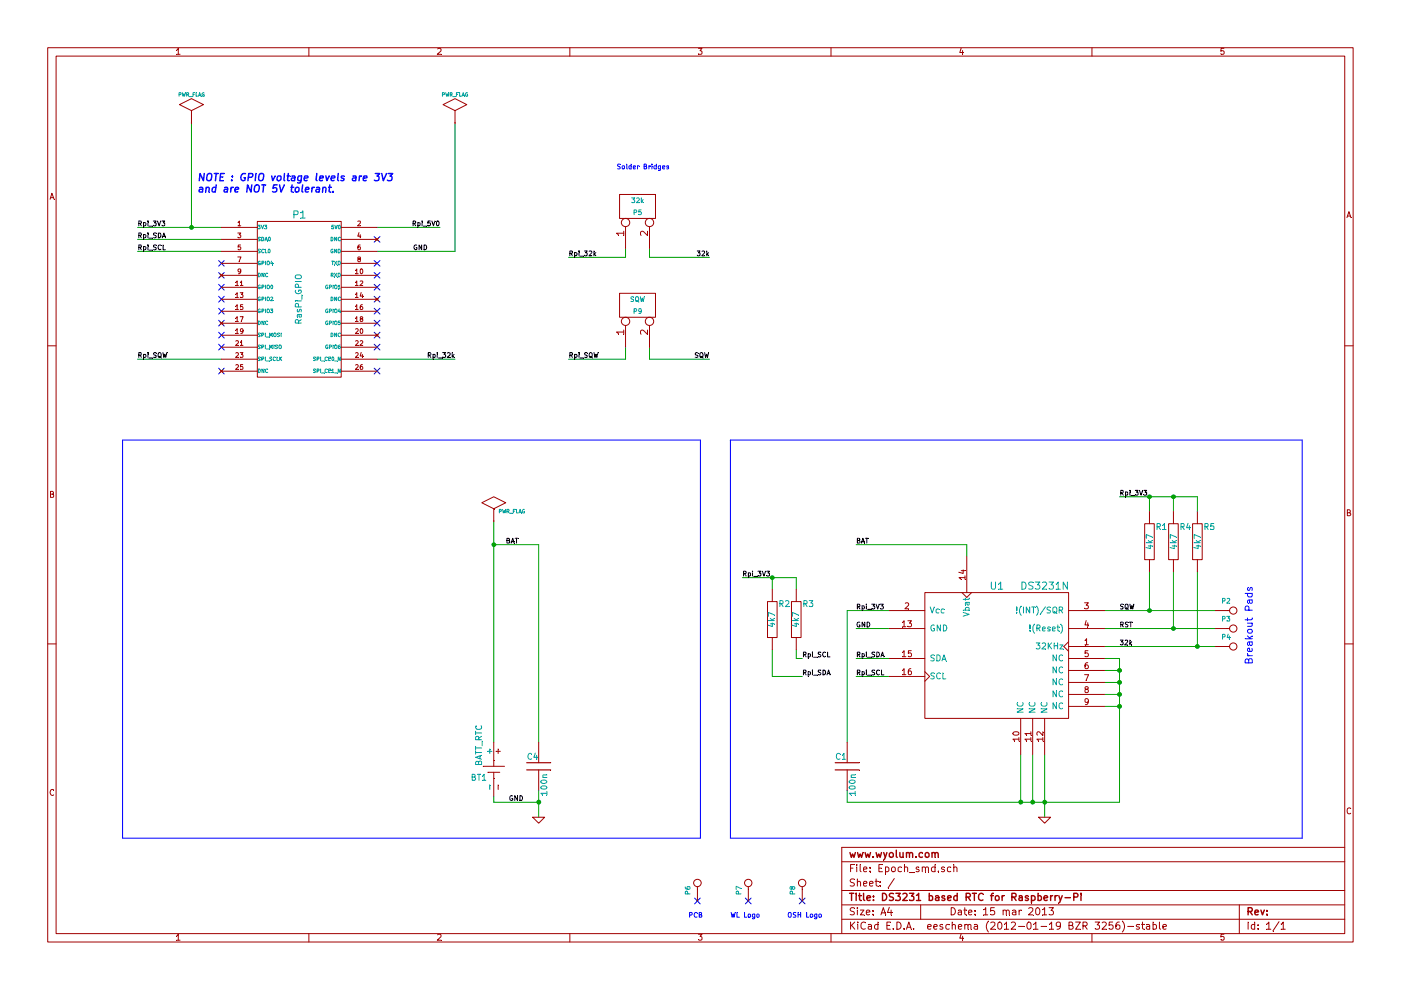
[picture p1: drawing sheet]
EESchema Schematic File Version 2  date Friday 15 March 2013 09:39:13 PM IST
LIBS:RasPi_RTC
LIBS:RasPi_RTC2
LIBS:power
LIBS:Epoch_smd-cache
EELAYER 25  0
EELAYER END
$Descr A4 11700 8267
encoding utf-8
Sheet 1 1
Title "DS3231 based RTC for Raspberry-Pi"
Date "15 mar 2013"
Rev ""
Comp "www.wyolum.com"
Comment1 ""
Comment2 ""
Comment3 ""
Comment4 ""
$EndDescr
Wire Wire Line
	7425 5100 7075 5100
Wire Wire Line
	7075 5100 7075 6200
Wire Notes Line
	6100 7000 6100 3675
Wire Notes Line
	6100 7000 10875 7000
Wire Notes Line
	10875 7000 10875 3675
Wire Notes Line
	10875 3675 6100 3675
Connection ~ 6450 4825
Wire Wire Line
	6200 4825 6650 4825
Connection ~ 9600 4150
Wire Wire Line
	6650 4825 6650 4925
Wire Wire Line
	9600 4150 9600 4275
Wire Wire Line
	5925 2150 5425 2150
Wire Wire Line
	5425 2150 5425 2075
Wire Wire Line
	4750 3000 5225 3000
Wire Wire Line
	5225 3000 5225 2900
Wire Wire Line
	3150 3000 3800 3000
Wire Wire Line
	1600 1025 1600 1900
Wire Wire Line
	4500 6700 4125 6700
Connection ~ 10000 5400
Wire Wire Line
	9225 5400 10150 5400
Wire Wire Line
	10150 5100 9225 5100
Wire Wire Line
	6450 5425 6450 5650
Wire Wire Line
	1150 1900 1850 1900
Wire Wire Line
	1150 2000 1850 2000
Wire Wire Line
	1150 2100 1850 2100
Connection ~ 1600 1900
Wire Wire Line
	4125 6700 4125 6650
Wire Wire Line
	7150 4550 8075 4550
Connection ~ 4500 6700
Wire Wire Line
	4500 6600 4500 6825
Connection ~ 8625 6700
Wire Wire Line
	7150 5500 7425 5500
Connection ~ 9800 4150
Wire Wire Line
	9800 4275 9800 4150
Wire Wire Line
	10000 4775 10000 5400
Wire Wire Line
	8525 6300 8525 6700
Wire Wire Line
	8725 6825 8725 6300
Connection ~ 9350 5600
Wire Wire Line
	9350 5500 9350 6700
Wire Wire Line
	9350 5500 9225 5500
Connection ~ 9350 5700
Wire Wire Line
	9350 5700 9225 5700
Connection ~ 9350 5900
Wire Wire Line
	9350 5900 9225 5900
Wire Wire Line
	8625 6700 8625 6300
Wire Wire Line
	7425 5250 7150 5250
Wire Wire Line
	8075 4550 8075 4650
Wire Wire Line
	4125 4550 4500 4550
Wire Wire Line
	6450 5650 6700 5650
Wire Wire Line
	6700 5500 6650 5500
Connection ~ 8725 6700
Wire Wire Line
	9350 5800 9225 5800
Connection ~ 9350 5800
Wire Wire Line
	9225 5600 9350 5600
Wire Wire Line
	9800 4775 9800 5250
Wire Wire Line
	10000 4275 10000 4150
Wire Wire Line
	7425 5650 7150 5650
Connection ~ 4125 4550
Wire Wire Line
	4500 4550 4500 6200
Wire Wire Line
	4125 6200 4125 4350
Wire Wire Line
	6450 4925 6450 4825
Wire Wire Line
	6650 5500 6650 5425
Wire Wire Line
	3800 1025 3800 2100
Wire Wire Line
	3800 2100 3150 2100
Wire Wire Line
	9225 5250 10150 5250
Connection ~ 9800 5250
Wire Wire Line
	1850 3000 1150 3000
Wire Wire Line
	5225 2075 5225 2150
Wire Wire Line
	5225 2150 4750 2150
Wire Wire Line
	5425 2900 5425 3000
Wire Wire Line
	5425 3000 5925 3000
Wire Wire Line
	3150 1900 3675 1900
Wire Wire Line
	9600 4775 9600 5100
Connection ~ 9600 5100
Wire Wire Line
	10000 4150 9350 4150
Wire Notes Line
	5850 3675 1025 3675
Wire Notes Line
	5850 3675 5850 7000
Wire Notes Line
	5850 7000 1025 7000
Wire Notes Line
	1025 7000 1025 3675
Wire Wire Line
	7075 6600 7075 6700
Wire Wire Line
	7075 6700 9350 6700
Connection ~ 8525 6700
$Comp
L C C1
U 1 1
P 7075 6400
F 0 "C1" H 6975 6475 50  0000 L CNN
F 1 "100n" V 7125 6150 50  0000 L CNN
F 2 "c_0805" H 7075 6400 60  0001 C CNN
	1    7075 6400
	1    0    0    -1  
$EndComp
Text Label 6200 4825 0    40   ~ 0
Rpi_3V3
Text Label 9350 4150 0    40   ~ 0
Rpi_3V3
Text Label 3675 1900 2    40   ~ 0
Rpi_5V0
Text Notes 5150 1425 0    40   ~ 0
Solder Bridges
Text Label 4750 3000 0    40   ~ 0
Rpi_SQW
Text Label 4750 2150 0    40   ~ 0
Rpi_32k
Text Label 5925 3000 2    40   ~ 0
SQW
Text Label 5925 2150 2    40   ~ 0
32k
$Comp
L CONN_2 P9
U 1 1
P 5325 2550
F 0 "P9" V 5275 2550 40  0000 C CNN
F 1 "SQW" V 5375 2550 40  0000 C CNN
F 2 "ShortLink3" V 5475 2550 40  0001 C CNN
	1    5325 2550
	0    -1   -1   0   
$EndComp
$Comp
L CONN_2 P5
U 1 1
P 5325 1725
F 0 "P5" V 5275 1725 40  0000 C CNN
F 1 "32k" V 5375 1725 40  0000 C CNN
F 2 "ShortLink3" V 5475 1725 40  0001 C CNN
	1    5325 1725
	0    -1   -1   0   
$EndComp
Text Label 3800 3000 2    40   ~ 0
Rpi_32k
Text Label 1150 3000 0    40   ~ 0
Rpi_SQW
NoConn ~ 6700 7525
NoConn ~ 6250 7525
Text Notes 6575 7675 0    40   ~ 0
OSH Logo
Text Notes 6100 7675 0    40   ~ 0
WL Logo
$Comp
L CONN_1 P7
U 1 1
P 6250 7375
F 0 "P7" H 6150 7450 40  0000 L CNN
F 1 "CONN_1" H 6250 7430 30  0001 C CNN
F 2 "Logo-WL3" H 6250 7375 60  0001 C CNN
	1    6250 7375
	0    -1   -1   0   
$EndComp
$Comp
L CONN_1 P8
U 1 1
P 6700 7375
F 0 "P8" H 6600 7450 40  0000 L CNN
F 1 "CONN_1" H 6700 7430 30  0001 C CNN
F 2 "OSHW_6mm" H 6700 7375 60  0001 C CNN
	1    6700 7375
	0    -1   -1   0   
$EndComp
Text Notes 5750 7675 0    40   ~ 0
PCB
NoConn ~ 5825 7525
$Comp
L CONN_1 P6
U 1 1
P 5825 7375
F 0 "P6" H 5725 7450 40  0000 L CNN
F 1 "CONN_1" H 5825 7430 30  0001 C CNN
F 2 "PCB" H 5825 7375 60  0001 C CNN
	1    5825 7375
	0    -1   -1   0   
$EndComp
Text Notes 10475 5550 1    60   ~ 0
Breakout Pads
$Comp
L PWR_FLAG #FLG01
U 1 1
P 3800 1025
F 0 "#FLG01" H 3800 1295 30  0001 C CNN
F 1 "PWR_FLAG" H 3800 1255 30  0000 C CNN
	1    3800 1025
	1    0    0    -1  
$EndComp
NoConn ~ 1850 2900
NoConn ~ 1850 2800
NoConn ~ 3150 2400
NoConn ~ 3150 2300
NoConn ~ 3150 2200
$Comp
L R R3
U 1 1
P 6650 5175
F 0 "R3" H 6750 5300 50  0000 C CNN
F 1 "4k7" V 6650 5175 50  0000 C CNN
F 2 "r_0805" H 6650 5175 60  0001 C CNN
	1    6650 5175
	1    0    0    -1  
$EndComp
$Comp
L CONN_1 P2
U 1 1
P 10300 5100
F 0 "P2" H 10200 5175 40  0000 L CNN
F 1 "CONN_1" H 10300 5155 30  0001 C CNN
F 2 "Pad01" H 10300 5100 60  0001 C CNN
	1    10300 5100
	1    0    0    -1  
$EndComp
$Comp
L CONN_1 P3
U 1 1
P 10300 5250
F 0 "P3" H 10200 5325 40  0000 L CNN
F 1 "RST" H 10300 5305 30  0001 C CNN
F 2 "Pad01" H 10300 5250 60  0001 C CNN
	1    10300 5250
	1    0    0    -1  
$EndComp
$Comp
L CONN_1 P4
U 1 1
P 10300 5400
F 0 "P4" H 10200 5475 40  0000 L CNN
F 1 "CONN_1" H 10300 5455 30  0001 C CNN
F 2 "Pad01" H 10300 5400 60  0001 C CNN
	1    10300 5400
	1    0    0    -1  
$EndComp
$Comp
L R R1
U 1 1
P 9600 4525
F 0 "R1" H 9500 4400 50  0000 C CNN
F 1 "4k7" V 9600 4525 50  0000 C CNN
F 2 "r_0805" H 9600 4525 60  0001 C CNN
	1    9600 4525
	-1   0    0    1   
$EndComp
$Comp
L GND #PWR02
U 1 1
P 4500 6825
F 0 "#PWR02" H 4500 6825 30  0001 C CNN
F 1 "GND" H 4500 6755 30  0001 C CNN
	1    4500 6825
	1    0    0    -1  
$EndComp
Text Label 4250 6700 0    40   ~ 0
GND
Text Label 4225 4550 0    40   ~ 0
BAT
Text Label 6700 5500 0    40   ~ 0
Rpi_SCL
Text Label 6700 5650 0    40   ~ 0
Rpi_SDA
$Comp
L DS3231N U1
U 1 1
P 8325 5450
F 0 "U1" H 8325 6000 60  0000 C CNN
F 1 "DS3231N" H 8725 6000 60  0000 C CNN
F 2 "DS3231" H 8025 5150 60  0001 C CNN
	1    8325 5450
	1    0    0    -1  
$EndComp
Text Label 7150 4550 0    40   ~ 0
BAT
Text Label 7150 5100 0    40   ~ 0
Rpi_3V3
Text Label 7150 5250 0    40   ~ 0
GND
Text Label 7150 5500 0    40   ~ 0
Rpi_SDA
Text Label 7150 5650 0    40   ~ 0
Rpi_SCL
Text Label 9350 5100 0    40   ~ 0
SQW
Text Label 9350 5400 0    40   ~ 0
32k
Text Label 9350 5250 0    40   ~ 0
RST
$Comp
L GND #PWR03
U 1 1
P 8725 6825
F 0 "#PWR03" H 8725 6825 30  0001 C CNN
F 1 "GND" H 8725 6755 30  0001 C CNN
	1    8725 6825
	1    0    0    -1  
$EndComp
$Comp
L R R4
U 1 1
P 9800 4525
F 0 "R4" H 9700 4400 50  0000 C CNN
F 1 "4k7" V 9800 4525 50  0000 C CNN
F 2 "r_0805" H 9800 4525 60  0001 C CNN
	1    9800 4525
	-1   0    0    1   
$EndComp
$Comp
L R R5
U 1 1
P 10000 4525
F 0 "R5" H 9900 4400 50  0000 C CNN
F 1 "4k7" V 10000 4525 50  0000 C CNN
F 2 "r_0805" H 10000 4525 60  0001 C CNN
	1    10000 4525
	-1   0    0    1   
$EndComp
$Comp
L PWR_FLAG #FLG04
U 1 1
P 4125 4350
F 0 "#FLG04" H 4125 4620 30  0001 C CNN
F 1 "PWR_FLAG" H 4275 4425 30  0000 C CNN
	1    4125 4350
	1    0    0    -1  
$EndComp
$Comp
L C C4
U 1 1
P 4500 6400
F 0 "C4" H 4400 6475 50  0000 L CNN
F 1 "100n" V 4550 6150 50  0000 L CNN
F 2 "c_0805" H 4500 6400 60  0001 C CNN
	1    4500 6400
	1    0    0    -1  
$EndComp
$Comp
L BATT_RTC BT1
U 1 1
P 4125 6450
F 0 "BT1" V 4175 6325 50  0000 C CNN
F 1 "BATT_RTC" H 3900 6325 50  0000 C CNN
F 2 "CR2032" H 4125 6425 50  0001 C CNN
	1    4125 6450
	0    1    1    0   
$EndComp
$Comp
L R R2
U 1 1
P 6450 5175
F 0 "R2" H 6550 5300 50  0000 C CNN
F 1 "4k7" V 6450 5175 50  0000 C CNN
F 2 "r_0805" H 6450 5175 60  0001 C CNN
	1    6450 5175
	1    0    0    -1  
$EndComp
NoConn ~ 1850 2300
NoConn ~ 1850 2700
NoConn ~ 1850 3100
NoConn ~ 3150 2800
NoConn ~ 3150 2500
NoConn ~ 3150 2000
Text Notes 1650 1525 0    60   Italic 12
NOTE : GPIO voltage levels are 3V3\nand are NOT 5V tolerant.
Text Label 1150 2000 0    40   ~ 0
Rpi_SDA
Text Label 1150 2100 0    40   ~ 0
Rpi_SCL
Text Label 3450 2100 0    40   ~ 0
GND
NoConn ~ 1850 2200
NoConn ~ 1850 2400
NoConn ~ 1850 2500
NoConn ~ 1850 2600
NoConn ~ 3150 3100
NoConn ~ 3150 2900
NoConn ~ 3150 2700
NoConn ~ 3150 2600
Text Label 1150 1900 0    40   ~ 0
Rpi_3V3
$Comp
L PWR_FLAG #FLG05
U 1 1
P 1600 1025
F 0 "#FLG05" H 1600 1295 30  0001 C CNN
F 1 "PWR_FLAG" H 1600 1255 30  0000 C CNN
	1    1600 1025
	1    0    0    -1  
$EndComp
$Comp
L BCM2835_GPIO P1
U 1 1
P 2500 2500
F 0 "P1" H 2500 3200 60  0000 C CNN
F 1 "RasPi_GPIO" V 2500 2500 50  0000 C CNN
F 2 "Header_GPIO" V 2600 2500 50  0001 C CNN
	1    2500 2500
	1    0    0    -1  
$EndComp
$EndSCHEMATC
